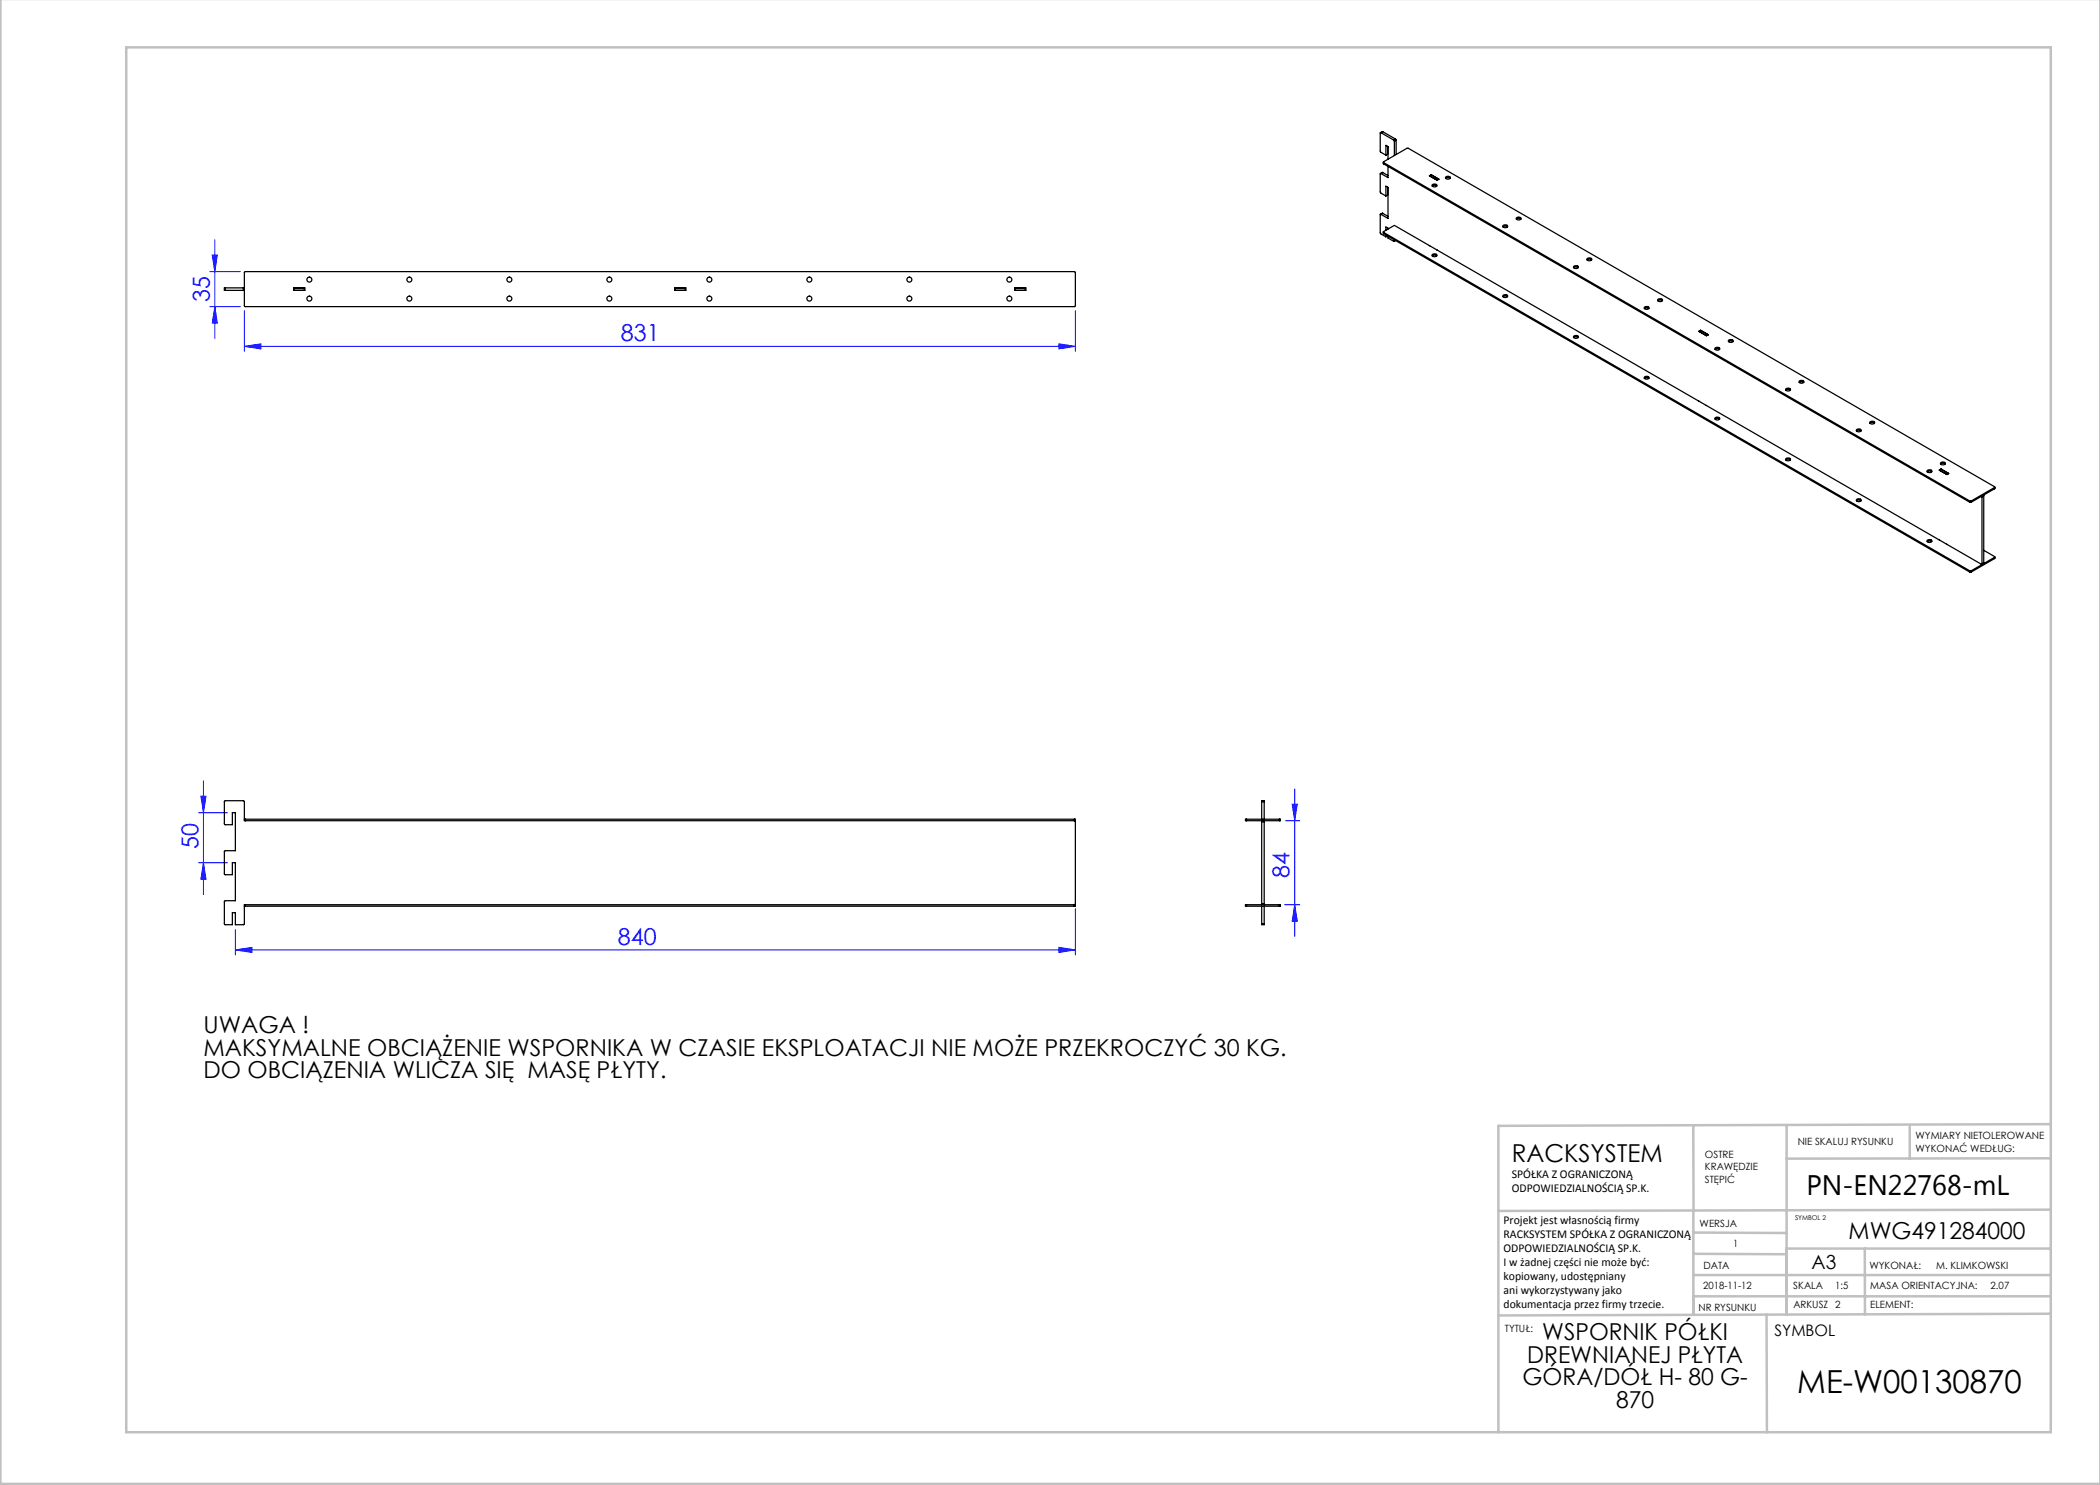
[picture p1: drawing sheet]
<svg xmlns="http://www.w3.org/2000/svg" width="420mm" height="297mm" viewBox="0 0 420 297" stroke-linecap="round" stroke-linejoin="round" font-family="sans-serif">
<g fill="none" stroke="#00f" stroke-width=".2">
<path d="M42 54.3h6.1M42.5 51h1l-.5 3.3zM43 48v19.7M42 61.3h6.1M43 61.3l.5 3.3h-1zM48.9 69.3l3.3-.5v1zM48.9 62.1v8.2M48.9 69.3h166.2M211.8 68.8l3.3 .5-3.3 .5zM215.1 62.1v8.2M40.2 159.2h1l-.5 3.3zM40.7 156.2v22.7"/>
<path d="M258.9 157.8v29.5M39.7 162.5h5.8M39.7 172.5h5.8M40.7 172.5l.5 3.3h-1zM257.1 164.1h2.8M258.4 160.8h1.1l-.6 3.3zM47.1 190l3.3-.5v1zM47.1 185.9v5.1M47.1 190h168M211.8 189.5l3.3 .5-3.3 .5zM215.1 181.7v9.3M256.9 180.9h3"/>
<path d="M258.9 180.9l.6 3.3h-1.1z"/>
</g>
<g fill="none" stroke="#c0c0c0" stroke-width=".5">
<path d="M.1 -.1v296.9h419.9M25.2 9.5h385v276.9h-385zM338.7 225.2v16.9M357.3 225v37.9M382 225.4v6.3M410.1 224.8l-110.4 .4v61.2M410.1 231.7h-52.8M338.7 259.3h71.5M338.7 255h71.5M338.7 250.8l18.6 .1M338.7 246.5l18.6 .1M338.7 242.1v20.9"/>
<path d="M373 249.7v13.2M410.1 241.9l-110.4 .3M410.2 249.7h-52.9v13.2M353.3 262.9l.1 23.5M410.2 262.7l-110.5 .4"/>
</g>
<g fill="#00f">
<path d="M47.1 190l3.3-.5v1zM211.8 189.5l3.3 .5-3.3 .5zM48.9 69.3l3.3-.5v1zM211.8 68.8l3.3 .5-3.3 .5z"/>
<path d="M40.2 159.2h1l-.5 3.3zM40.7 172.5l.5 3.3h-1zM42.5 51h1l-.5 3.3zM43 61.3l.5 3.3h-1zM258.4 160.8h1.1l-.6 3.3zM258.9 180.9l.6 3.3h-1.1z"/>
</g>
<g fill="none" stroke="#000" stroke-width=".25">
<path d="M276.2 34.7l-.2 .1 .1 3.6 1.1 .8M276.2 26.5l-.2 .1 .1 3.7 1.1 .7M276.2 26.5l2.5 1.5M276.5 26.3l-.4 .2M276.5 34.5l-.4 .2M276.5 26.3l-.3 .2M276.5 26.3l2.6 1.5M276.5 34.5l-.3 .2M276.5 34.5l1.1 .6M276.7 32.4v.4M276.7 32.5v-.1l4.7-2.7h.3l117.2 67.6v.2M276.7 32.5l117.3 67.7"/>
<path d="M276.7 32.5v.3M276.7 32.8l117.3 67.6M277.2 31v-1.9l.4 .2v2.5M277.2 39.2v-2l.4 .3v6.2l-1.4-.8M277.5 29.3v1.5l-.3 .2M277.5 37.4v1.6l-.3 .2M277.6 33.3v2.2l-1.4-.8M278.7 28l.2 .3M278.9 28.3v2.8M279.1 27.8l.1 .3M279.1 27.8l-.4 .2M279.2 28.1l-.3 .2"/>
<path d="M279.2 28.1v2.8M285.9 35.2l.3-.3 1.6 .9-.4 .3zM286.2 34.9v.1M286.3 35l-.4 .2M286.4 37a.51 .51 0 0 1 .6-.2 .51 .51 0 0 1 .4 .4 .51 .51 0 0 1-.6 .2 .51 .51 0 0 1-.4-.4zM286.4 37.2l.5-.2 .5 .2M287.7 35.9l-.3 .1M289.1 35.4a.51 .51 0 0 1 .6-.2 .51 .51 0 0 1 .3 .5 .51 .51 0 0 1-.5 .2 .51 .51 0 0 1-.4-.5zM289.1 35.7l.5-.2 .4 .2M45.1 57.6h-.2v.5h.2M45.1 57.6h3.6M45.1 58.1h3.6"/>
<path d="M45.1 57.6v.5M48.7 58.1h.2M48.7 57.6h.2M48.7 57.6v.5M48.9 54.4l166-.1 .2 .2v6.6l-.2 .2h-165.8l-.2-.2zM58.8 57.6h2.2v.5h-2.2zM58.9 57.6v.5M60.9 57.6v.5M135 57.6h2.2v.5h-2.2zM135.1 57.6v.5M137.1 57.6v.5M203 57.6h2.2v.5h-2.2z"/>
<path d="M203.1 57.6v.5M205.1 57.6v.5M276.2 42.9l-.2 .1 .1 3.6 1.1 .8M276.5 42.7l-.4 .2M276.5 42.7l-.3 .2M276.5 42.7l1.1 .6M276.7 46.4v.3M276.7 46.5v.2M276.7 46.5l117.3 67.7M276.7 46.7l117.3 67.7M277.2 47v.4M277.5 47.2l-.3 .2"/>
<path d="M277.5 45.6v.3M277.6 47.2v.4l1.2 .7 .1-.1M277.6 45.8v-.2l-.4-.2v.7M278.9 45.1l-2.2 1.2v.2M278.9 48v.2M279 45.2l60.8 35.1M279.1 48.1l-.2 .1M279.1 48.1l-.3 .2M286.4 50.9a.51 .51 0 0 1 .6-.2 .51 .51 0 0 1 .4 .5 .51 .51 0 0 1-.6 .2 .51 .51 0 0 1-.4-.5zM286.4 51.2l.5-.2 .5 .2M300.6 45.1a.51 .51 0 0 1 .5-.2 .51 .51 0 0 1 .4 .5 .51 .51 0 0 1-.5 .2 .51 .51 0 0 1-.4-.5zM300.6 59.1a.51 .51 0 0 1 .5-.2 .51 .51 0 0 1 .4 .4 .51 .51 0 0 1-.5 .2 .51 .51 0 0 1-.4-.4z"/>
<path d="M300.6 45.4l.4-.2 .5 .2M300.6 59.3l.4-.1 .5 .1M303.3 43.6a.51 .51 0 0 1 .5-.2 .51 .51 0 0 1 .4 .4 .51 .51 0 0 1-.5 .2 .51 .51 0 0 1-.4-.4zM303.3 43.8l.4-.1 .5 .1M314.7 53.3a.51 .51 0 0 1 .6-.2 .51 .51 0 0 1 .3 .4 .51 .51 0 0 1-.5 .2 .51 .51 0 0 1-.4-.4zM314.7 53.5l.5-.1 .4 .1M317.4 51.8a.51 .51 0 0 1 .5-.2 .51 .51 0 0 1 .4 .4 .51 .51 0 0 1-.5 .2 .51 .51 0 0 1-.4-.4zM317.4 52l.5-.2 .4 .2M331.6 59.9a.51 .51 0 0 1 .5-.2 .51 .51 0 0 1 .4 .4 .51 .51 0 0 1-.6 .2 .51 .51 0 0 1-.3-.4zM314.7 67.3a.51 .51 0 0 1 .6-.2 .51 .51 0 0 1 .3 .4 .51 .51 0 0 1-.5 .2 .51 .51 0 0 1-.4-.4zM314.7 67.5l.5-.2 .4 .2M328.9 61.5a.51 .51 0 0 1 .5-.2 .51 .51 0 0 1 .4 .4 .51 .51 0 0 1-.5 .2 .51 .51 0 0 1-.4-.4z"/>
<path d="M328.9 75.4a.51 .51 0 0 1 .5-.2 .51 .51 0 0 1 .4 .5 .51 .51 0 0 1-.5 .2 .51 .51 0 0 1-.4-.5zM328.9 61.7l.4-.2 .5 .2M328.9 75.7l.4-.2 .5 .2M331.6 60.2l.4-.2 .5 .2M339.8 66.3l.3-.2 1.6 .9-.4 .2zM340.1 66.1h.1M340.2 66.1l-.4 .2M341.6 67l-.4 .1M343 69.6a.51 .51 0 0 1 .5-.2 .51 .51 0 0 1 .4 .5 .51 .51 0 0 1-.5 .2 .51 .51 0 0 1-.4-.5zM343 69.9l.5-.2 .4 .2M345.7 68.1a.51 .51 0 0 1 .5-.2 .51 .51 0 0 1 .4 .4 .51 .51 0 0 1-.5 .2 .51 .51 0 0 1-.4-.4zM345.7 68.3l.5-.1 .4 .1"/>
<path d="M357.1 77.8a.51 .51 0 0 1 .6-.2 .51 .51 0 0 1 .4 .4 .51 .51 0 0 1-.6 .2 .51 .51 0 0 1-.4-.4zM357.2 78l.4-.1 .5 .1M359.8 76.3a.51 .51 0 0 1 .6-.2 .51 .51 0 0 1 .4 .4 .51 .51 0 0 1-.6 .2 .51 .51 0 0 1-.4-.4zM359.8 76.5l.5-.2 .4 .2M339.8 80.2l56.5 32.6h.1M343 83.6a.51 .51 0 0 1 .5-.2 .51 .51 0 0 1 .4 .4 .51 .51 0 0 1-.5 .2 .51 .51 0 0 1-.4-.4zM343 83.8l.5-.1 .4 .1M357.1 91.8a.51 .51 0 0 1 .6-.2 .51 .51 0 0 1 .4 .4 .51 .51 0 0 1-.6 .2 .51 .51 0 0 1-.4-.4zM357.2 92l.4-.2 .5 .2M371.3 86a.51 .51 0 0 1 .5-.2 .51 .51 0 0 1 .4 .4 .51 .51 0 0 1-.5 .2 .51 .51 0 0 1-.4-.4zM371.3 99.9a.51 .51 0 0 1 .5-.2 .51 .51 0 0 1 .4 .5 .51 .51 0 0 1-.5 .2 .51 .51 0 0 1-.4-.5zM371.3 86.2l.5-.2 .4 .2"/>
<path d="M374 84.4a.51 .51 0 0 1 .5-.2 .51 .51 0 0 1 .4 .4 .51 .51 0 0 1-.5 .2 .51 .51 0 0 1-.4-.4zM374 84.6l.4-.1 .5 .1M385.4 94.1a.51 .51 0 0 1 .6-.2 .51 .51 0 0 1 .4 .5 .51 .51 0 0 1-.6 .2 .51 .51 0 0 1-.4-.5zM385.4 94.4l.5-.2 .4 .2M387.8 94l.4-.2 1.5 .9-.3 .2zM388.1 92.6a.51 .51 0 0 1 .6-.2 .51 .51 0 0 1 .3 .4 .51 .51 0 0 1-.5 .2 .51 .51 0 0 1-.4-.4zM388.1 92.8l.5-.2 .4 .2M388.2 93.8v.1M388.3 93.9l-.4 .2M389.7 94.8l-.4 .1M396.4 99.2v.2M396.4 99.4v13.4"/>
<path d="M396.7 99v.2M396.7 99.2l-.3 .2M396.7 99.2v13.4M398.9 97.5l-4.7 2.7M398.9 97.5v.3M398.9 97.8l-4.7 2.6M399 97.4l-.1 .4M371.3 100.2l.5-.2 .4 .2M385.4 108.1a.51 .51 0 0 1 .6-.2 .51 .51 0 0 1 .4 .4 .51 .51 0 0 1-.6 .2 .51 .51 0 0 1-.4-.4zM385.4 108.3l.5-.1 .4 .1M394 100.2h.2M394 100.4h.2"/>
<path d="M394 114.2h.2M394 114.4h.2M394 100.2v.2M394 114.2v.2M394.2 100.2v.2M394.2 114.2v.2M396.7 110.1l2.2 1.2v.2M396.7 112.6l-.3 .2M398.9 111.5v.2M398.9 111.5l-4.7 2.7M398.9 111.7l-4.7 2.7M399 111.4l-.1 .3"/>
<path d="M48.9 163.8h.2M49.1 164.1h-.2l-.1-3.9h-3.9v4.7h1.6v-2.4h.6v7.6h-2l-.2 .2v4.6h1.6v-2.4h.6v7.6h-2l-.2 .2v4.6h1.6v-2.4h.6v2.4h1.7l.1-4h.2M49.1 163.8v.3M49.1 163.8h165.8M49.1 164.1h165.8M214.9 163.8h.2v.3h-.2M214.9 164.1l.2 .2v16.4l-.2 .2M214.9 163.8v.3M249.3 163.8h-.2v.3h.2M249.3 163.8h6.6M249.3 164.1h6.6M249.3 163.8v.3"/>
<path d="M252.3 164.1v.2M252.3 160.3v-.2h.5v.2M252.3 160.3v3.5M252.3 164.3v16.4M252.3 164.3h.5M252.3 160.3h.5M252.8 164.1v.2M252.8 160.3v3.5M252.8 164.3v16.4M255.9 163.8h.2v.3h-.2M255.9 163.8v.3M48.9 181.2h.2"/>
<path d="M49.1 180.9v.3M49.1 180.9h165.8M49.1 181.2h165.8M214.9 180.9h.2v.3h-.2M214.9 180.9v.3M249.3 180.9h-.2v.3h.2M249.3 180.9h6.6M249.3 181.2h6.6M249.3 180.9v.3M252.3 180.7v.2M252.3 184.7v.2h.5v-.2M252.3 180.7h.5"/>
<path d="M252.3 181.2v3.5M252.3 184.7h.5M252.8 180.7v.2M252.8 181.2v3.5M255.9 180.9h.2v.3h-.2M255.9 180.9v.3"/>
<circle cx="61.9" cy="55.9" r=".5"/>
<circle cx="61.9" cy="59.7" r=".5"/>
<circle cx="81.9" cy="59.7" r=".5"/>
<circle cx="81.9" cy="55.9" r=".5"/>
<circle cx="101.9" cy="59.7" r=".5"/>
<circle cx="101.9" cy="55.9" r=".5"/>
<circle cx="121.9" cy="55.9" r=".5"/>
<circle cx="121.9" cy="59.7" r=".5"/>
<circle cx="141.9" cy="59.7" r=".5"/>
<circle cx="141.9" cy="55.9" r=".5"/>
<circle cx="161.9" cy="59.7" r=".5"/>
<circle cx="161.9" cy="55.9" r=".5"/>
<circle cx="181.9" cy="59.7" r=".5"/>
<circle cx="181.9" cy="55.9" r=".5"/>
<circle cx="201.9" cy="55.9" r=".5"/>
<circle cx="201.9" cy="59.7" r=".5"/>
</g>
<text font-size="6.3" x="359.4" y="278.5">ME-W00130870</text>
<text font-size="5.6" x="361.3" y="239.1">PN-EN22768-mL</text>
<text font-size="4.9" x="302.4" y="232.4">RACKSYSTEM</text>
<g font-size="4.7" fill="#00f">
<text x="41.9" y="60.3" transform="rotate(-90 41.9 60.3)">35</text>
<text x="124.2" y="68.3">831</text>
<text x="39.7" y="169.8" transform="rotate(-90 39.7 169.8)">50</text>
<text x="257.9" y="175.5" transform="rotate(-90 257.9 175.5)">84</text>
<text x="123.6" y="189">840</text>
</g>
<g font-size="4.7">
<text x="40.7" y="206.6">UWAGA !</text>
<text x="40.7" y="211.1">MAKSYMALNE OBCIĄŻENIE WSPORNIKA W CZASIE EKSPLOATACJI NIE MOŻE PRZEKROCZYĆ 30 KG.</text>
<text x="40.7" y="215.6">DO OBCIĄZENIA WLICZA SIĘ MASĘ PŁYTY.</text>
<text x="369.7" y="247.8">MWG491284000</text>
<text x="308.5" y="268.1">WSPORNIK PÓŁKI</text>
<text x="305.4" y="272.6">DREWNIANEJ PŁYTA</text>
<text x="304.5" y="277.1">GÓRA/DÓŁ H- 80 G-</text>
<text x="323.2" y="281.6">870</text>
</g>
<text font-size="3.9" x="362.3" y="253.8">A3</text>
<text font-size="3.2" x="354.9" y="267.2">SYMBOL</text>
<g font-size="2.4">
<text x="302.4" y="235.6">SPÓŁKA Z OGRANICZONĄ</text>
<text x="302.4" y="238.4">ODPOWIEDZIALNOŚCIĄ SP.K.</text>
<text x="300.7" y="244.7">Projekt jest własnością firmy</text>
<text x="300.7" y="247.5">RACKSYSTEM SPÓŁKA Z OGRANICZONĄ</text>
<text x="300.7" y="250.3">ODPOWIEDZIALNOŚCIĄ SP.K.</text>
<text x="300.7" y="253.1">I w żadnej części nie może być:</text>
<text x="300.7" y="256">kopiowany, udostępniany</text>
<text x="300.7" y="258.8">ani wykorzystywany jako</text>
<text x="300.7" y="261.6">dokumentacja przez firmy trzecie.</text>
</g>
<g font-size="2">
<text x="383.1" y="227.9">WYMIARY NIETOLEROWANE</text>
<text x="341" y="231.6">OSTRE</text>
<text x="359.5" y="228.9">NIE SKALUJ RYSUNKU</text>
<text x="383.1" y="230.4">WYKONAĆ WEDŁUG:</text>
<text x="341" y="234.1">KRAWĘDZIE</text>
<text x="341" y="236.6">STĘPIĆ</text>
<text x="339.9" y="245.4">WERSJA</text>
<text x="346.6" y="249.5">1</text>
<text x="340.7" y="257.7">2018-11-12</text>
<text x="340.7" y="253.8">DATA</text>
<text x="358.7" y="257.7">SKALA</text>
<text x="367" y="257.7">1:5</text>
<text x="373.9" y="253.8">WYKONAŁ:</text>
<text x="374.1" y="257.7">MASA ORIENTACYJNA:</text>
<text x="387.2" y="253.8">M. KLIMKOWSKI</text>
<text x="398.1" y="257.7">2.07</text>
<text x="339.7" y="262.3">NR RYSUNKU</text>
<text x="358.7" y="261.7">ARKUSZ 2</text>
<text x="374.1" y="261.7">ELEMENT:</text>
<text x="301" y="266.4">TYTUŁ:</text>
</g>
<text font-size="1.3" x="359" y="244">SYMBOL 2</text>
</svg>
